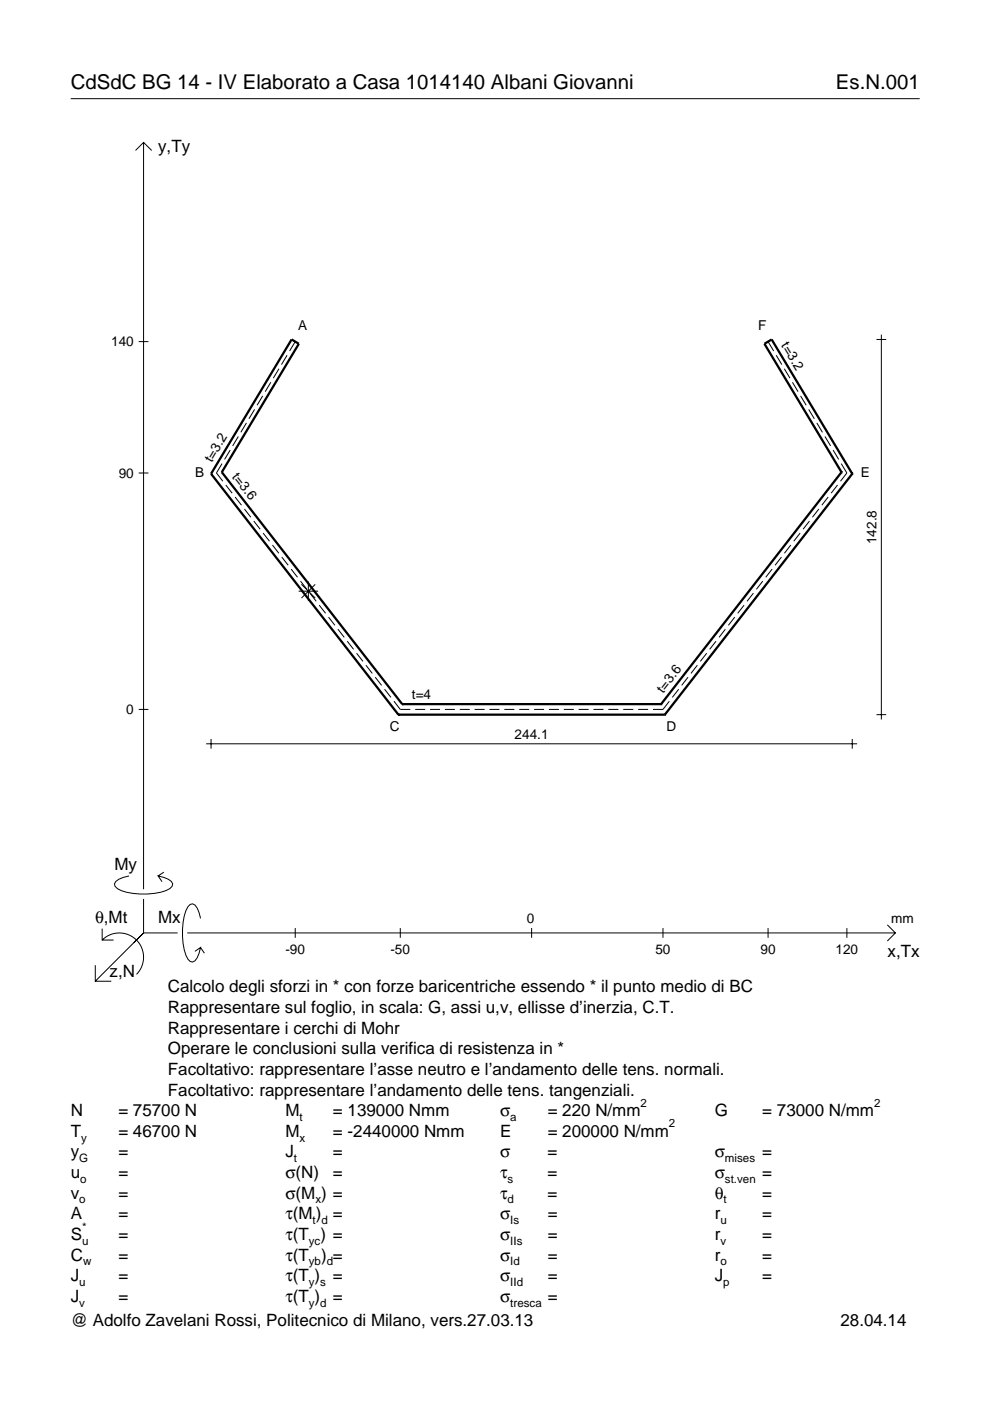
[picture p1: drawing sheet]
<svg xmlns="http://www.w3.org/2000/svg" width="210mm" height="297mm" viewBox="0 0 210 297" stroke-linecap="round" stroke-linejoin="round" font-family="sans-serif">
<g fill="none" stroke="#000" stroke-width=".21">
<path d="M15 20.9h180M28.7 31.9l1.7-1.7 1.8 1.7M30.4 30.2v158.3M29.4 72.4h2.1M59.1 78.2l-1.2 2M60.9 75.3l-1.2 2M62.6 72.4l-1.2 2M162.8 72.4l1.2 2M164.6 75.3l1.2 2M166.3 78.2l1.2 2M185.8 72h2.1M186.9 71v81.6"/>
<path d="M47.1 98.3l-1.2 2 1.3 1.7M48.8 95.4l-1.2 2M50.5 92.5l-1.2 2M52.2 89.7l-1.1 2M54 86.8l-1.2 2M55.7 83.9l-1.2 2M57.4 81.1l-1.2 1.9M168 81.1l1.2 1.9M169.7 83.9l1.2 2M171.5 86.8l1.2 2M173.2 89.7l1.2 2M174.9 92.5l1.2 2"/>
<path d="M176.6 95.4l1.2 2M178.4 98.3l1.2 2-1.4 1.7M29.4 100.3h2.1M47.9 102.8l1.3 1.8M49.8 105.4l1.4 1.7M51.8 107.9l1.4 1.8M53.8 110.5l1.4 1.7M55.8 113l1.3 1.8M57.8 115.6l1.3 1.7M59.7 118.1l1.4 1.7M165.7 118.1l-1.4 1.7M167.7 115.6l-1.4 1.7"/>
<path d="M169.6 113l-1.3 1.8M171.6 110.5l-1.3 1.7M173.6 107.9l-1.3 1.8M175.6 105.4l-1.4 1.7M177.6 102.8l-1.4 1.8M61.7 120.7l1.4 1.7M63.3 125.3h4.1M63.7 123.2l1.4 1.7M63.9 123.9l2.9 2.9M65.4 123.3v4.1M65.7 125.8l1.3 1.7M66.8 123.9l-2.9 2.9"/>
<path d="M67.7 128.3l1.3 1.7M69.7 130.8l1.3 1.8M71.6 133.4l1.4 1.7M73.6 135.9l1.4 1.8M75.6 138.5l1.3 1.7M149.8 138.5l-1.3 1.7M151.8 135.9l-1.3 1.8M153.8 133.4l-1.3 1.7M155.8 130.8l-1.4 1.8M157.8 128.3l-1.4 1.7M159.7 125.8l-1.3 1.7M161.7 123.2l-1.3 1.7"/>
<path d="M163.7 120.7l-1.3 1.7M29.4 150.4h2.1M43.7 157.7h138M44.7 156.7v2M77.6 141l1.3 1.8M79.6 143.6l1.3 1.7M81.5 146.1l1.4 1.8M83.5 148.7l1.4 1.7h2.1M88 150.4h2.1M91.2 150.4h2.1M94.3 150.4h2.1M97.5 150.4h2.1"/>
<path d="M100.6 150.4h2.1M103.8 150.4h2.1M106.9 150.4h2.2M110.1 150.4h2.1M113.2 150.4h2.2M116.4 150.4h2.1M119.5 150.4h2.2M122.7 150.4h2.1M125.8 150.4h2.2M129 150.4h2.1M132.1 150.4h2.2M135.3 150.4h2.1"/>
<path d="M141.9 148.7l-1.3 1.7h-2.2M143.9 146.1l-1.4 1.8M145.9 143.6l-1.4 1.7M147.9 141l-1.4 1.8M180.7 156.7v2M185.8 151.5h2.1M21.7 199.3a5.1 5.1 0 0 1 7.2 0 5.1 5.1 0 0 1 0 7.3M21.7 196.9v2.4h2.4M27.3 185.7a3.6 3.6 0 0 0-3 1.7l.1 .5a5.6 5.6 0 0 0 3.8 1.5 13.4 13.4 0 0 0 7.8-1l.5-.5 .1-.5a3.6 3.6 0 0 0-3.1-1.7l.8 1.2M30.4 190.6v7.2M30.4 197.8l-10.2 10.2M30.4 197.8h7.2"/>
<path d="M34.7 184.9l-1.2 .8M39.7 197.8h150.1M42.5 194.7a3.6 3.6 0 0 0-1.7-3.1l-.5 .2a5.7 5.7 0 0 0-1.5 3.7 13.3 13.3 0 0 0 1 7.9l.5 .5 .5 .1a3.6 3.6 0 0 0 1.7-3.1l-1.2 .8M62.6 196.8v2M84.9 196.8v2M112.7 196.8v2M140.6 196.8v2M162.8 196.8v2M179.6 196.8v2M188.1 196.1l1.7 1.7-1.7 1.7M20.2 204.7v3.3h3.4M42.5 200.9l.8 1.2"/>
</g>
<g fill="none" stroke="#000" stroke-width=".48">
<path d="M44.7 100.5h.1M44.7 100.5l39.8 51M47 100.1h.1M47 100.1l16.4-27.2-1.6-.9-17.1 28.5M47 100.1l38.3 49.2M178.4 100.1h.1M178.4 100.1l-38.2 49.2M178.4 100.1l-16.3-27.2 1.5-.9 17.1 28.5M180.7 100.5h.1M180.7 100.5l-39.7 51M84.5 151.5h.1M84.5 151.5h56.5"/>
<path d="M85.3 149.3h.1M85.3 149.3h54.9M140.2 149.3h.1M141 151.5h.1"/>
</g>
<g font-size="4.3">
<text x="15" y="18.9">CdSdC BG 14 - IV Elaborato a Casa 1014140 Albani Giovanni</text>
<text x="177.2" y="18.9">Es.N.001</text>
</g>
<g font-size="3.6">
<text x="33.5" y="32.3">y,Ty</text>
<text x="24.3" y="184.4">My</text>
<text x="20.1" y="195.7">θ,Mt</text>
<text x="33.5" y="195.7">Mx</text>
<text x="188.2" y="203">x,Tx</text>
<text x="23.2" y="207.1">z,N</text>
<text x="35.6" y="210.4">Calcolo degli sforzi in * con forze baricentriche essendo * il punto medio di BC</text>
<text x="35.6" y="214.8">Rappresentare sul foglio, in scala: G, assi u,v, ellisse d’inerzia, C.T.</text>
<text x="35.6" y="219.2">Rappresentare i cerchi di Mohr</text>
<text x="35.6" y="223.5">Operare le conclusioni sulla verifica di resistenza in *</text>
<text x="35.6" y="227.9">Facoltativo: rappresentare l’asse neutro e l’andamento delle tens. normali.</text>
<text x="35.6" y="232.3">Facoltativo: rappresentare l’andamento delle tens. tangenziali.</text>
<text x="15" y="236.7">N</text>
<text x="25.1" y="236.7">= 75700 N</text>
<text x="60.5" y="236.7">M</text>
<text x="70.6" y="236.7">= 139000 Nmm</text>
<text x="106" y="236.7">σ</text>
<text x="116.1" y="236.7">= 220 N/mm</text>
<text x="151.5" y="236.7">G</text>
<text x="161.6" y="236.7">= 73000 N/mm</text>
<text x="15" y="245.4">y</text>
<text x="15" y="241">T</text>
<text x="25.1" y="245.4">=</text>
<text x="25.1" y="241">= 46700 N</text>
<text x="60.5" y="245.4">J</text>
<text x="60.5" y="241">M</text>
<text x="70.6" y="245.4">=</text>
<text x="70.6" y="241">= -2440000 Nmm</text>
<text x="106" y="245.4">σ</text>
<text x="106" y="241">E</text>
<text x="116.1" y="245.4">=</text>
<text x="116.1" y="241">= 200000 N/mm</text>
<text x="151.5" y="245.4">σ</text>
<text x="161.6" y="245.4">=</text>
<text x="15" y="249.8">u</text>
<text x="25.1" y="249.8">=</text>
<text x="60.5" y="249.8">σ(N)</text>
<text x="70.6" y="249.8">=</text>
<text x="106" y="249.8">τ</text>
<text x="116.1" y="249.8">=</text>
<text x="151.5" y="249.8">σ</text>
<text x="161.6" y="249.8">=</text>
<text x="15" y="254.2">v</text>
<text x="25.1" y="254.2">=</text>
<text x="60.5" y="254.2">σ(M ) =</text>
<text x="106" y="254.2">τ</text>
<text x="116.1" y="254.2">=</text>
<text x="151.5" y="254.2">θ</text>
<text x="161.6" y="254.2">=</text>
<text x="15" y="258.5">A</text>
<text x="15" y="262.9">S</text>
<text x="25.1" y="262.9">=</text>
<text x="25.1" y="258.5">=</text>
<text x="60.5" y="262.9">τ(T ) =</text>
<text x="60.5" y="258.5">τ(M ) =</text>
<text x="106" y="258.5">σ</text>
<text x="106" y="262.9">σ</text>
<text x="116.1" y="258.5">=</text>
<text x="116.1" y="262.9">=</text>
<text x="151.5" y="262.9">r</text>
<text x="151.5" y="258.5">r</text>
<text x="161.6" y="262.9">=</text>
<text x="161.6" y="258.5">=</text>
<text x="15" y="267.3">C</text>
<text x="25.1" y="267.3">=</text>
<text x="60.5" y="267.3">τ(T</text>
<text x="68.1" y="267.3">) =</text>
<text x="106" y="267.3">σ</text>
<text x="116.1" y="267.3">=</text>
<text x="151.5" y="267.3">r</text>
<text x="161.6" y="267.3">=</text>
<text x="15" y="271.7">J</text>
<text x="25.1" y="271.7">=</text>
<text x="60.5" y="271.7">τ(T )</text>
<text x="70.6" y="271.7">=</text>
<text x="106" y="271.7">σ</text>
<text x="116.1" y="271.7">=</text>
<text x="151.5" y="271.7">J</text>
<text x="161.6" y="271.7">=</text>
<text x="15" y="276">J</text>
<text x="15" y="281.2">@ Adolfo Zavelani Rossi, Politecnico di Milano, vers.27.03.13</text>
<text x="25.1" y="276">=</text>
<text x="60.5" y="276">τ(T )</text>
<text x="70.6" y="276">=</text>
<text x="106" y="276">σ</text>
<text x="116.1" y="276">=</text>
<text x="178.2" y="281.2">28.04.14</text>
</g>
<g font-size="2.9">
<text x="63.2" y="70">A</text>
<text x="160.7" y="70">F</text>
<text x="23.6" y="73.4">140</text>
<text x="165.5" y="73.2" transform="rotate(59 165.5 73.2)">t=3.2</text>
<text x="25.2" y="101.3">90</text>
<text x="41.4" y="101.2">B</text>
<text x="44.9" y="98.2" transform="rotate(-59 44.9 98.2)">t=3.2</text>
<text x="49.1" y="101.1" transform="rotate(52 49.1 101.1)">t=3.6</text>
<text x="182.5" y="101.2">E</text>
<text x="185.8" y="115.4" transform="rotate(-90 185.8 115.4)">142.8</text>
<text x="87.3" y="148.3">t=4</text>
<text x="140.6" y="147" transform="rotate(-52 140.6 147)">t=3.6</text>
<text x="26.8" y="151.4">0</text>
<text x="82.6" y="154.9">C</text>
<text x="141.3" y="154.9">D</text>
<text x="109.1" y="156.7">244.1</text>
<text x="111.7" y="195.7">0</text>
<text x="189" y="195.7">mm</text>
<text x="60.5" y="202.2">-90</text>
<text x="82.8" y="202.2">-50</text>
<text x="139" y="202.2">50</text>
<text x="161.2" y="202.2">90</text>
<text x="177.2" y="202.2">120</text>
</g>
<g font-size="2.4">
<text x="63.5" y="237.7">t</text>
<text x="108.2" y="237.7">a</text>
<text x="135.8" y="234.7">2</text>
<text x="141.8" y="239">2</text>
<text x="185.3" y="234.7">2</text>
<text x="17.2" y="242">y</text>
<text x="63.5" y="242">x</text>
<text x="16.8" y="246.4">G</text>
<text x="17" y="250.8">o</text>
<text x="62.3" y="246.4">t</text>
<text x="107.6" y="250.8">s</text>
<text x="153.7" y="246.4">mises</text>
<text x="153.7" y="250.8">st.ven</text>
<text x="16.8" y="255.2">o</text>
<text x="66.9" y="255.2">x</text>
<text x="107.6" y="255.2">d</text>
<text x="153.4" y="255.2">t</text>
<text x="17.4" y="263.9">u</text>
<text x="17.4" y="260.9">*</text>
<text x="65.5" y="263.9">yc</text>
<text x="66.3" y="259.5">t d</text>
<text x="108.2" y="259.5">Is</text>
<text x="108.2" y="263.9">IIs</text>
<text x="152.7" y="263.9">v</text>
<text x="152.7" y="259.5">u</text>
<text x="17.6" y="268.3">w</text>
<text x="65.5" y="268.3">yb d</text>
<text x="108.2" y="268.3">Id</text>
<text x="152.7" y="268.3">o</text>
<text x="16.8" y="272.7">u</text>
<text x="65.5" y="272.7">y s</text>
<text x="108.2" y="272.7">IId</text>
<text x="153.3" y="272.7">p</text>
<text x="16.8" y="277">v</text>
<text x="65.5" y="277">y d</text>
<text x="108.2" y="277">tresca</text>
</g>
</svg>
